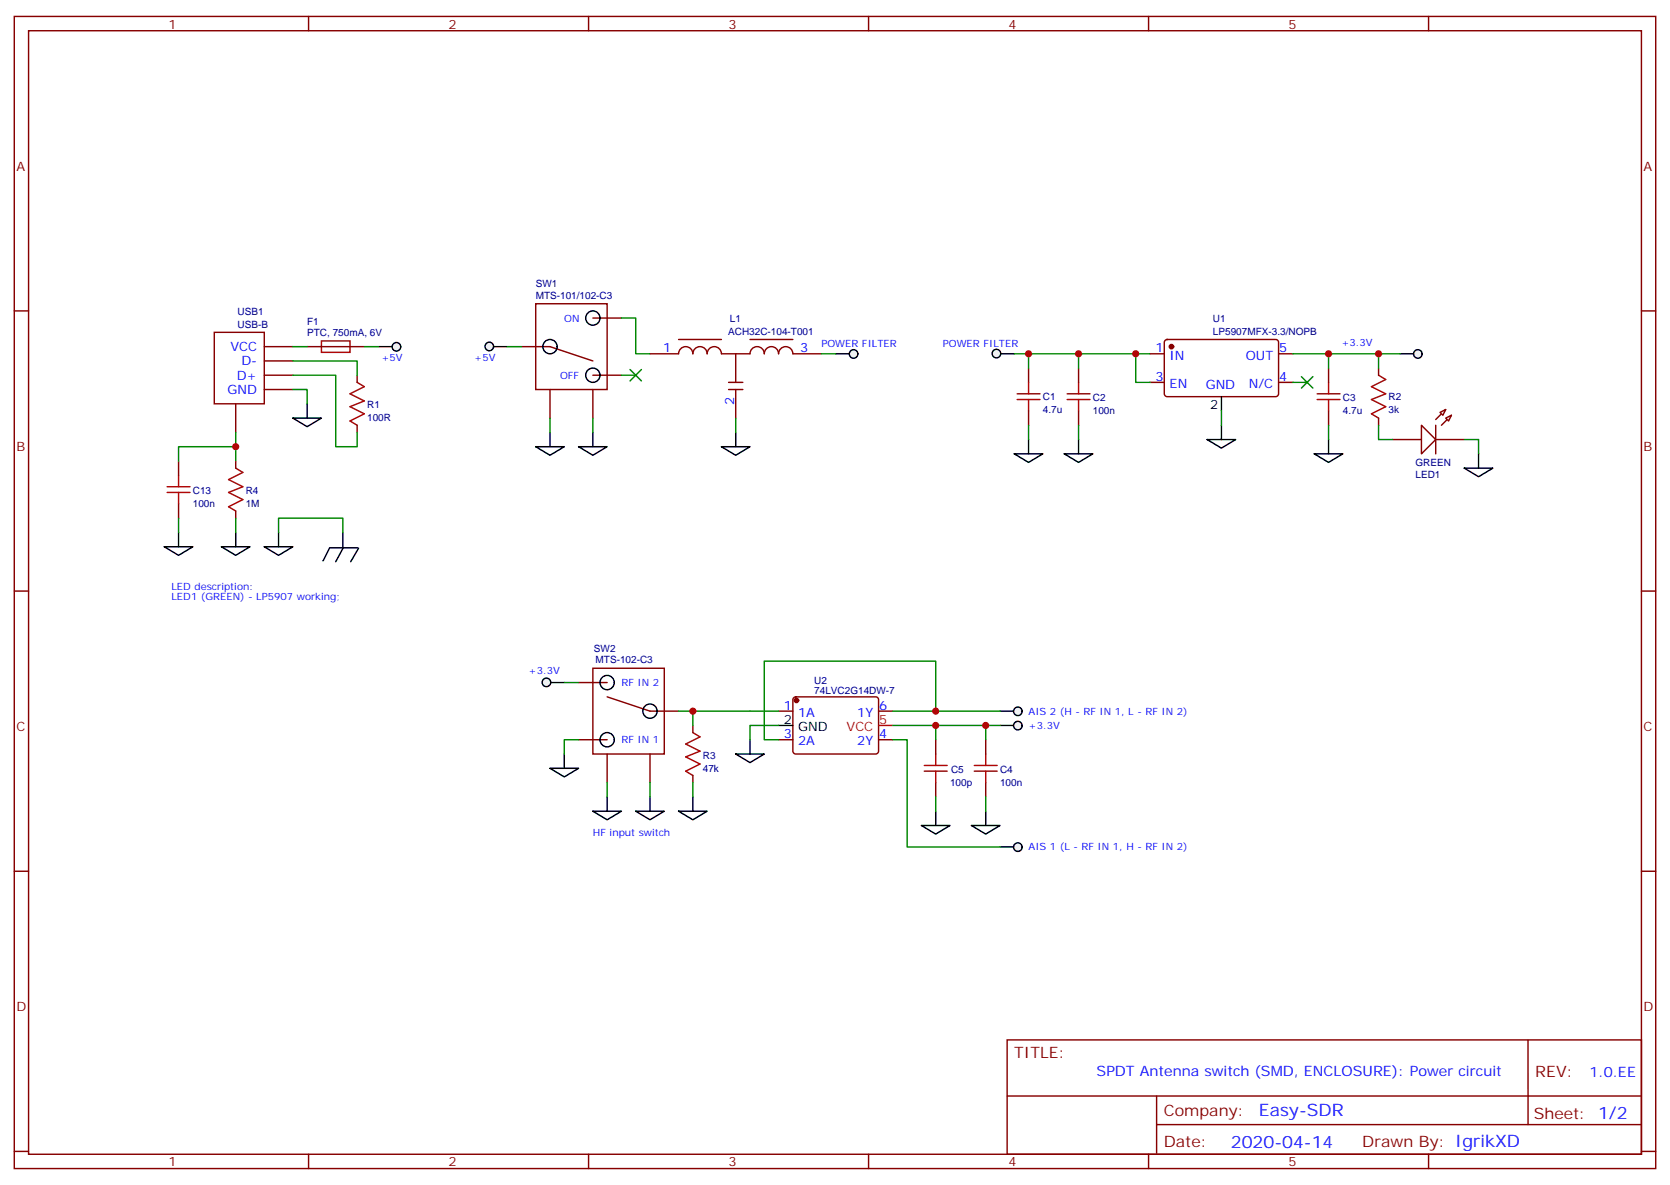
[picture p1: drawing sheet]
<svg xmlns="http://www.w3.org/2000/svg" width="412mm" height="292mm" viewBox="0 0 412 292" stroke-linecap="round" stroke-linejoin="round" font-family="sans-serif">
<g fill="none" stroke="#870000" stroke-width=".35">
<path d="M3.5 4.1h405.4v284.3h-405.4zM7.1 7.6h398.2v277.3h-398.2zM76.2 4.1v3.5M145.3 4.1v3.5M214.5 4.1v3.5M283.6 4.1v3.5M352.8 4.1v3.5M3.5 76.7h3.6M132.3 75h17.6v21.1h-17.6zM146.4 78.5h7.1M405.3 76.7h3.6M75.8 85.5h14.2"/>
<path d="M88.2 92.6v1.8M128.8 85.5h7l10.6 3.6M135.8 96.1v7.1M146.4 92.6h7.1M146.4 96.1v7.1M160.5 87.3h7.1a1.76 1.76 0 0 1 1.7-1.8 1.76 1.76 0 0 1 1.8 1.8 1.76 1.76 0 0 1 1.8-1.8 1.76 1.76 0 0 1 1.7 1.8 1.76 1.76 0 0 1 1.8-1.8 1.76 1.76 0 0 1 1.8 1.8h7a1.76 1.76 0 0 1 1.8-1.8 1.76 1.76 0 0 1 1.7 1.8 1.76 1.76 0 0 1 1.8-1.8 1.76 1.76 0 0 1 1.8 1.8 1.76 1.76 0 0 1 1.7-1.8 1.76 1.76 0 0 1 1.8 1.8h7M167.6 83.8h10.6M179.9 94.4h3.5M179.9 96.1h3.5M181.7 87.3v7.1M181.7 96.1v7.1M185.2 83.8h10.6"/>
<path d="M254 90.8v3.6M266.3 90.8v3.6M284 87.3h3.5M284 94.4h3.5M287.7 84l.5-.2h26.8a.71 .71 0 0 1 .7 .7v12.7a.76 .76 0 0 1-.7 .7h-26.8a.76 .76 0 0 1-.7-.7v-12.7zM315.7 87.3h3.6M315.7 94.4h3.6M328.1 90.8v3.6M44.1 113.8v3.5M58.2 113.8v1.7M88.2 105v1.7M254 101.4v3.6"/>
<path d="M266.3 101.4v3.6M328.1 101.4v3.6M44.1 124.4v3.5M58.2 126.1v1.8M3.5 145.9h3.6M405.3 145.9h3.6M142.9 168.5h7M146.4 164.9h17.6v21.2h-17.6zM149.9 172l10.6 3.5h7.1M142.9 182.6h7M149.9 186.1v7M160.5 186.1v7"/>
<path d="M3.5 215h3.6M405.3 215h3.6M248.7 256.6h156.6v28.3h-156.6zM377.3 256.7v20.8M248.7 270.5h156.5M285.6 277.5h119.6M285.6 270.5v14.1M3.5 284.2h3.6M76.2 284.9v3.5M145.3 284.9v3.5M214.5 284.9v3.5M283.6 284.9v3.5"/>
<path d="M352.8 284.9v3.5M405.3 284.2h3.6"/>
</g>
<g fill="none" stroke="#000" stroke-width=".35">
<path d="M301.6 97.9v3.5"/>
<circle cx="146.4" cy="78.5" r="1.76"/>
<circle cx="135.8" cy="85.5" r="1.76"/>
<circle cx="146.4" cy="92.6" r="1.76"/>
<circle cx="149.9" cy="168.5" r="1.76"/>
<circle cx="160.5" cy="175.5" r="1.76"/>
<circle cx="149.9" cy="182.6" r="1.76"/>
</g>
<g fill="none" stroke="#a10000" stroke-width=".35">
<path d="M79.4 84.1h7v2.9h-7zM88.2 94.4l1.8 1-3.6 1.8 3.6 1.8-3.6 1.4 3.6 1.7-3.6 1.8 1.8 1.1M251.2 97.2h5.6M251.2 98.6h5.6M254 94.4v2.8M254 98.6v2.8M263.5 97.2h5.7M263.5 98.6h5.7M266.3 94.4v2.8M266.3 98.6v2.8M325.3 97.2h5.6M325.3 98.6h5.6"/>
<path d="M328.1 94.4v2.8M328.1 98.6v2.8M44.1 117.3v2.8M58.2 115.5l1.8 1.1-3.6 1.8 3.6 1.7-3.6 1.4 3.6 1.8-3.6 1.8 1.8 1M41.3 121.5h5.6M41.3 120.1h5.6M44.1 121.5v2.9"/>
</g>
<circle cx="289.3" cy="85.5" r=".53" fill="#870000" stroke="#870000" stroke-width=".35"/>
<path d="M52.9 82h12.4v17.7h-12.4z" fill="#fff" stroke="#870000" stroke-width=".35"/>
<g fill="none" stroke="#870000" stroke-width=".35">
<path d="M58.2 99.7v7M65.3 85.5h7M65.3 89.1h7M65.3 92.6h7M65.3 96.1h7M340.4 90.8v1.8M340.4 103.2v1.8M344 108.5h7M354.5 108.5h7.1M171.1 179v1.8M192.3 175.5h3.5M196 172.2l.5-.2h19.8a.71 .71 0 0 1 .7 .7v12.7a.76 .76 0 0 1-.7 .7h-19.8a.76 .76 0 0 1-.7-.7v-12.7z"/>
<path d="M217 175.5h3.5M171.1 191.4v1.7M192.3 182.6h3.5M217 182.6h3.5M231.1 182.6v3.5M231.1 193.1v3.6M243.4 182.6v3.5M243.4 193.1v3.6"/>
</g>
<path d="M340.4 92.6l1.8 1.1-3.5 1.7 3.5 1.8-3.5 1.4 3.5 1.8-3.5 1.7 1.7 1.1M171.1 180.8l1.8 1.1-3.6 1.7 3.6 1.8-3.6 1.4 3.6 1.8-3.6 1.7 1.8 1.1M228.2 190.3h5.7M228.2 188.9h5.7M231.1 186.1v2.8M231.1 190.3v2.8M240.6 190.3h5.6M240.6 188.9h5.6M243.4 186.1v2.8M243.4 190.3v2.8" fill="none" stroke="#a10000" stroke-width=".35"/>
<circle cx="196.7" cy="172.9" r=".53" fill="#870000" stroke="#870000" stroke-width=".35"/>
<path d="M192.3 179h3.5" fill="none" stroke="#000" stroke-width=".35"/>
<path d="M217 179h3.5" fill="none" stroke="#f00" stroke-width=".35"/>
<path d="M351 105l3.5 3.5-3.5 3.5z" fill="#fff" stroke="#870000" stroke-width=".35"/>
<path d="M357 101.1l-2.5 2.4M358.4 102.5l-2.4 2.5" fill="none" stroke="#870000" stroke-width=".35"/>
<g fill="#f0f0f0" stroke="#870000" stroke-width=".35">
<path d="M357 103.2l1.4-.7-.7 1.4z"/>
<path d="M355.6 101.8l1.4-.7-.7 1.4z"/>
</g>
<path d="M354.5 105v7" fill="none" stroke="#870000" stroke-width=".35"/>
<path d="M93.5 85.5h3.5M178.2 110.2h7l-3.5 2.2zM181.7 106.7v3.5" fill="none" stroke="#000" stroke-width=".35"/>
<circle cx="97.9" cy="85.6" r="1.06" fill="#f0f0f0" stroke="#000" stroke-width=".35"/>
<path d="M75.8 99.7v3.5M345.7 87.3h3.5M72.3 103.2h7.1l-3.6 2.1zM40.6 134.9h7l-3.5 2.2zM44.1 131.4v3.5M54.7 134.9h7l-3.5 2.2zM58.2 131.4v3.5" fill="none" stroke="#000" stroke-width=".35"/>
<circle cx="350.1" cy="87.4" r="1.06" fill="#f0f0f0" stroke="#000" stroke-width=".35"/>
<g fill="none" stroke="#000" stroke-width=".35">
<path d="M246.9 87.3h3.6M132.3 110.2h7l-3.5 2.2zM135.8 106.7v3.5M142.9 110.2h7l-3.5 2.2zM146.4 106.7v3.5M250.5 112h7l-3.5 2.1zM254 108.5v3.5M262.8 112h7.1l-3.6 2.1zM266.3 108.5v3.5M298.1 108.5h7.1l-3.6 2.1zM301.6 105v3.5M324.6 112h7l-3.5 2.1z"/>
<path d="M328.1 108.5v3.5M65.3 134.9h7l-3.5 2.2zM68.8 131.4v3.5M81.4 135.2l-1.7 3.2M81.5 135.2h6.8M84.7 131.4v3.5M84.8 135.2l-1.9 3.4M88.5 135.3l-1.9 3.3"/>
</g>
<circle cx="246.1" cy="87.3" r="1.06" fill="#f0f0f0" stroke="#000" stroke-width=".35"/>
<path d="M121.7 85.5h3.5" fill="none" stroke="#000" stroke-width=".35"/>
<circle cx="120.8" cy="85.5" r="1.06" fill="#f0f0f0" stroke="#000" stroke-width=".35"/>
<path d="M206.4 87.3h3.5" fill="none" stroke="#000" stroke-width=".35"/>
<circle cx="210.8" cy="87.4" r="1.06" fill="#f0f0f0" stroke="#000" stroke-width=".35"/>
<path d="M246.9 175.5h3.6M149.9 196.7v3.5M160.5 196.7v3.5M146.4 200.2h7.1l-3.6 2.1zM157 200.2h7l-3.5 2.1zM227.5 203.7h7.1l-3.5 2.1zM231.1 200.2v3.5M239.9 203.7h7l-3.5 2.1zM243.4 200.2v3.5" fill="none" stroke="#000" stroke-width=".35"/>
<circle cx="251.4" cy="175.5" r="1.06" fill="#f0f0f0" stroke="#000" stroke-width=".35"/>
<path d="M246.9 209h3.6" fill="none" stroke="#000" stroke-width=".35"/>
<circle cx="251.4" cy="209.1" r="1.06" fill="#f0f0f0" stroke="#000" stroke-width=".35"/>
<path d="M246.9 179h3.6" fill="none" stroke="#000" stroke-width=".35"/>
<circle cx="251.4" cy="179.1" r="1.06" fill="#f0f0f0" stroke="#000" stroke-width=".35"/>
<path d="M135.8 168.5h3.5M135.8 189.6h7.1l-3.6 2.1zM139.3 186.1v3.5M171.1 196.7v3.5M181.7 186.1h7l-3.5 2.1zM185.2 182.6v3.5M167.6 200.2h7l-3.5 2.1z" fill="none" stroke="#000" stroke-width=".35"/>
<circle cx="134.9" cy="168.4" r="1.06" fill="#f0f0f0" stroke="#000" stroke-width=".35"/>
<path d="M361.6 115.5h7.1l-3.6 2.2zM365.1 112v3.5" fill="none" stroke="#000" stroke-width=".35"/>
<g fill="none" stroke="#008700" stroke-width=".35">
<path d="M153.5 78.5h3.5v8.8h3.5M72.3 96.1h3.5v3.6M72.3 89.1h15.9v3.5M72.3 92.6h10.6v17.6h5.3v-3.5M72.3 85.5h3.5M90 85.5h3.5M125.2 85.5h3.6M153.5 92.6h3.5M202.8 87.3h3.6M250.5 87.3h3.5M266.3 87.3v3.5M280.5 87.3v7.1h3.5"/>
<path d="M284 87.3h-30v3.5M319.3 87.3h8.8v3.5M319.3 94.4h3.5M328.1 87.3h17.6M340.4 87.3v3.5M58.2 110.2h-14.1v3.6M58.2 106.7v7.1M135.8 103.2v3.5M146.4 103.2v3.5M181.7 103.2v3.5M254 105v3.5M266.3 105v3.5"/>
<path d="M301.6 101.4v3.6M328.1 105v3.5M340.4 105v3.5h3.6M361.6 108.5h3.5v3.5M44.1 127.9v3.5M58.2 127.9v3.5M68.8 131.4v-3.5h15.9v3.5M139.3 168.5h3.6M167.6 175.5h3.5v3.5M171.1 175.5h21.2M192.3 179h-7.1v3.6M220.5 175.5h26.4"/>
<path d="M220.5 179h26.4M231.1 175.5v-12.3h-42.4v19.4h3.6M231.1 179v3.6M243.4 179v3.6M142.9 182.6h-3.6v3.5M149.9 193.1v3.6M160.5 193.1v3.6M171.1 193.1v3.6M220.5 182.6h3.5v26.4h22.9M231.1 196.7v3.5M243.4 196.7v3.5"/>
</g>
<g fill="#c00">
<circle cx="340.4" cy="87.3" r=".88"/>
<circle cx="254" cy="87.3" r=".88"/>
<circle cx="280.5" cy="87.3" r=".88"/>
<circle cx="328.1" cy="87.3" r=".88"/>
<circle cx="266.3" cy="87.3" r=".88"/>
<circle cx="58.2" cy="110.2" r=".88"/>
<circle cx="231.1" cy="179" r=".88"/>
<circle cx="231.1" cy="175.5" r=".88"/>
<circle cx="243.4" cy="179" r=".88"/>
<circle cx="171.1" cy="175.5" r=".88"/>
</g>
<g fill="#c00" stroke="#008700" stroke-width=".35">
<path d="M155.6 91.2l2.8 2.8zM158.4 91.2l-2.8 2.8z"/>
<path d="M321.4 93l2.8 2.8zM324.2 93l-2.8 2.8z"/>
</g>
<g font-size="4.2" fill="#00f">
<text x="310.9" y="275.5">Easy-SDR</text>
<text x="304" y="283.3">2020-04-14</text>
</g>
<g font-size="3.9" fill="#800">
<text x="250.5" y="261.2">TITLE:</text>
<text x="379.1" y="265.9">REV:</text>
<text x="287.4" y="275.4">Company:</text>
<text x="378.7" y="276">Sheet: 1/2</text>
<text x="287.4" y="283.1">Date:</text>
<text x="336.4" y="283.2">Drawn By: IgrikXD</text>
</g>
<g font-size="3.5" fill="#00f">
<text x="270.8" y="265.7">SPDT Antenna switch (SMD, ENCLOSURE): Power circuit</text>
<text x="392.5" y="265.9">1.0.EE</text>
</g>
<g font-size="3.2" fill="#800">
<text x="41.6" y="7.1">1</text>
<text x="110.8" y="7.1">2</text>
<text x="179.9" y="7.1">3</text>
<text x="249.1" y="7.1">4</text>
<text x="318.2" y="7.1">5</text>
<text x="4.1" y="42.2">A</text>
<text x="405.9" y="42.2">A</text>
<text x="4.1" y="111.3">B</text>
<text x="405.9" y="111.3">B</text>
<text x="4.1" y="180.4">C</text>
<text x="405.9" y="180.4">C</text>
<text x="4.1" y="249.6">D</text>
<text x="405.9" y="249.6">D</text>
<text x="41.6" y="287.9">1</text>
<text x="110.8" y="287.9">2</text>
<text x="179.9" y="287.9">3</text>
<text x="249.1" y="287.9">4</text>
<text x="318.2" y="287.9">5</text>
</g>
<g font-size="3.2" fill="#00f">
<text x="56.9" y="86.6">VCC</text>
<text x="163.8" y="87">1</text>
<text x="197.6" y="87">3</text>
<text x="285.3" y="87">1</text>
<text x="288.8" y="88.7">IN</text>
<text x="307.7" y="88.7">OUT</text>
<text x="315.9" y="87">5</text>
<text x="58.5" y="93.7">D+</text>
<text x="59.6" y="90.1">D-</text>
<text x="285.3" y="94">3</text>
<text x="288.8" y="95.8">EN</text>
<text x="297.7" y="95.9">GND</text>
<text x="308.4" y="95.8">N/C</text>
<text x="315.9" y="94">4</text>
<text x="56.2" y="97.2">GND</text>
<text x="181.3" y="99.9" transform="rotate(-90 181.3 99.9)">2</text>
<text x="193.6" y="175.2">1</text>
<text x="197.1" y="176.9">1A</text>
<text x="211.7" y="176.9">1Y</text>
<text x="217.1" y="175.2">6</text>
<text x="193.6" y="182.2">3</text>
<text x="197.1" y="184">2A</text>
<text x="211.7" y="184">2Y</text>
<text x="217.1" y="182.2">4</text>
</g>
<g font-size="3.2">
<text x="298.8" y="100.9">2</text>
<text x="193.6" y="178.7">2</text>
<text x="197.1" y="180.4">GND</text>
</g>
<g font-size="3.2" fill="#f00">
<text x="217.1" y="178.7">5</text>
<text x="209.1" y="180.4">VCC</text>
</g>
<g font-size="2.5" fill="#000080">
<text x="132.3" y="70.9">SW1</text>
<text x="58.7" y="77.7">USB1</text>
<text x="132.3" y="73.7">MTS-101/102-C3</text>
<text x="58.7" y="81">USB-B</text>
<text x="75.8" y="83">PTC, 750mA, 6V</text>
<text x="75.8" y="80.1">F1</text>
<text x="179.8" y="82.6">ACH32C-104-T001</text>
<text x="180.2" y="79.4">L1</text>
<text x="299.5" y="82.7">LP5907MFX-3.3/NOPB</text>
<text x="299.5" y="79.5">U1</text>
<text x="90.7" y="100.8">R1</text>
<text x="257.5" y="101.8">4.7u</text>
<text x="257.5" y="98.8">C1</text>
<text x="269.9" y="99">C2</text>
<text x="331.6" y="99">C3</text>
<text x="342.9" y="101.8">3k</text>
<text x="342.9" y="98.8">R2</text>
<text x="90.7" y="104">100R</text>
<text x="269.9" y="102.1">100n</text>
<text x="331.6" y="102.2">4.7u</text>
<text x="349.5" y="115">GREEN</text>
<text x="349.5" y="118">LED1</text>
<text x="47.6" y="125.1">100n</text>
<text x="47.6" y="121.9">C13</text>
<text x="60.7" y="125.1">1M</text>
<text x="60.7" y="122">R4</text>
<text x="146.7" y="160.9">SW2</text>
<text x="147.1" y="163.7">MTS-102-C3</text>
<text x="201.1" y="171.2">74LVC2G14DW-7</text>
<text x="201.1" y="168.7">U2</text>
<text x="173.6" y="190.4">47k</text>
<text x="173.6" y="187.2">R3</text>
<text x="234.9" y="190.8">C5</text>
<text x="246.9" y="190.8">C4</text>
<text x="234.6" y="194">100p</text>
<text x="246.9" y="193.9">100n</text>
</g>
<g font-size="2.5" fill="#00f">
<text x="139.3" y="79.3">ON</text>
<text x="94.2" y="89.1">+5V</text>
<text x="117.1" y="89.1">+5V</text>
<text x="202.8" y="85.5">POWER FILTER</text>
<text x="232.8" y="85.5">POWER FILTER</text>
<text x="331.3" y="85.3">+3.3V</text>
<text x="138.3" y="93.5">OFF</text>
<text x="42.3" y="145.5">LED description:</text>
<text x="42.3" y="148">LED1 (GREEN) - LP5907 working;</text>
<text x="130.5" y="166.5">+3.3V</text>
<text x="153.5" y="169.3">RF IN 2</text>
<text x="254" y="176.4">AIS 2 (H - RF IN 1, L - RF IN 2)</text>
<text x="254" y="179.9">+3.3V</text>
<text x="153.5" y="183.4">RF IN 1</text>
<text x="146.4" y="206.3">HF input switch</text>
<text x="254" y="209.9">AIS 1 (L - RF IN 1, H - RF IN 2)</text>
</g>
</svg>
